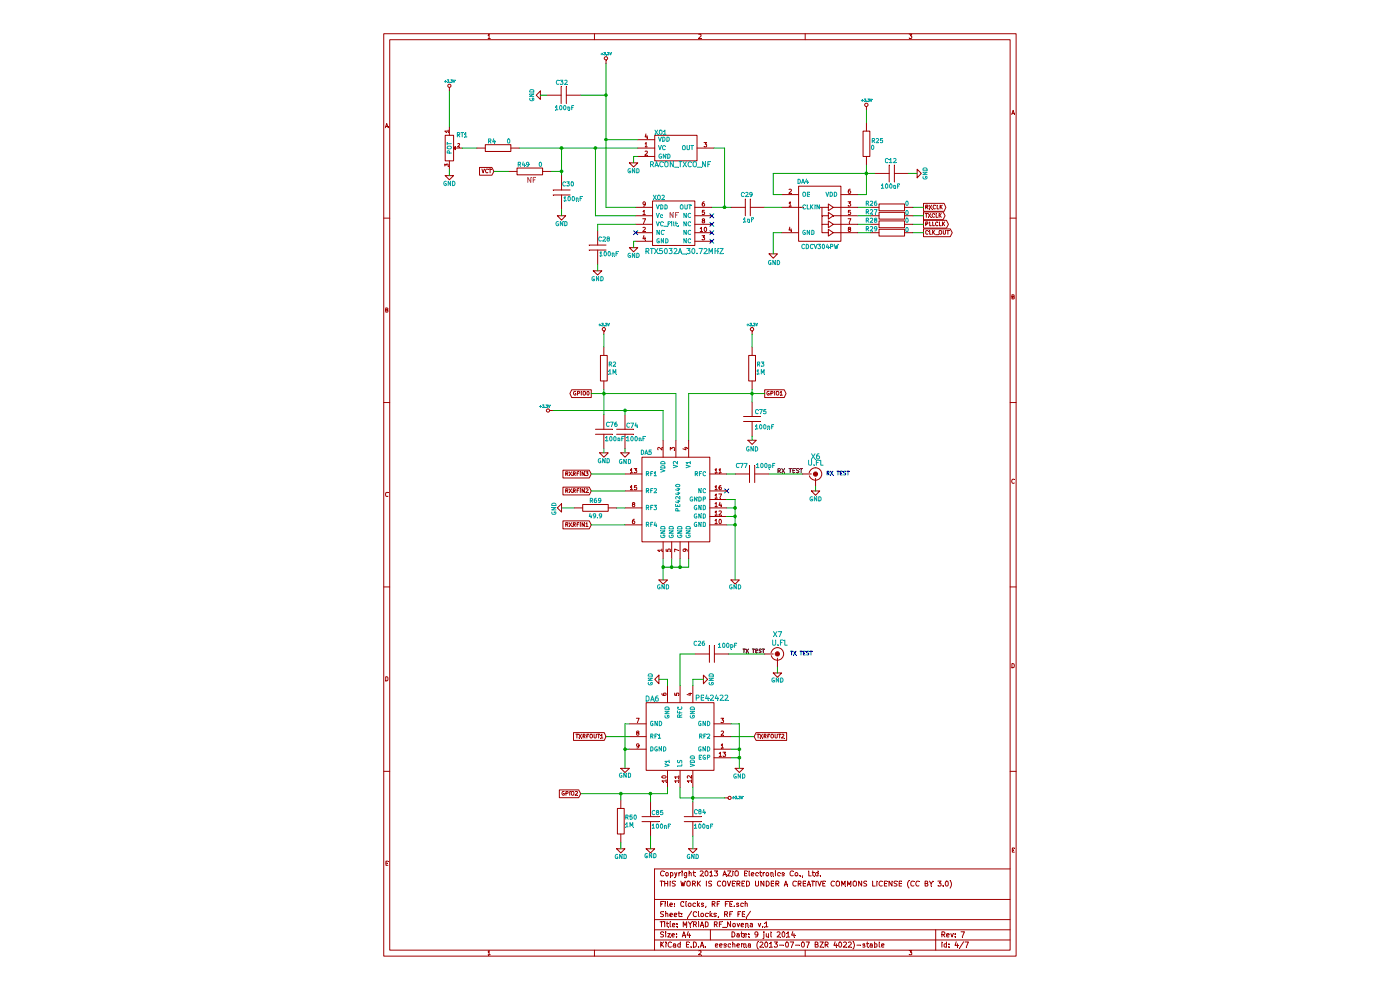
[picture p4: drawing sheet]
EESchema Schematic File Version 2
LIBS:power
LIBS:MYRIAD_RF-cache
EELAYER 27 0
EELAYER END
$Descr A4 8268 11693 portrait
encoding utf-8
Sheet 4 7
Title "MYRIAD RF_Novena v.1"
Date "9 jul 2014"
Rev "7"
Comp ""
Comment1 "THIS WORK IS COVERED UNDER A CREATIVE COMMONS LICENSE (CC BY 3.0)"
Comment2 "Copyright 2013 AZIO Electronics Co., Ltd."
Comment3 ""
Comment4 ""
$EndDescr
Text GLabel 2725 9375 0    45   Input ~ 0
GPIO2
Text GLabel 3025 8700 0    45   Input ~ 0
TXRFOUT1
Text GLabel 4775 8700 2    45   Input ~ 0
TXRFOUT2
Text GLabel 4900 4650 2    45   Output ~ 0
GPIO1
Text GLabel 2850 4650 0    45   Output ~ 0
GPIO0
Text GLabel 2850 5600 0    45   Input ~ 0
RXRFIN3
Text GLabel 2850 5800 0    45   Input ~ 0
RXRFIN2
Text GLabel 2850 6200 0    45   Input ~ 0
RXRFIN1
Text GLabel 6775 2450 2    45   Output ~ 0
RXCLK
Text GLabel 6775 2550 2    45   Output ~ 0
TXCLK
Text GLabel 6775 2650 2    45   Output ~ 0
PLLCLK
Text GLabel 6775 2750 2    45   Output ~ 0
CLK_OUT
$Comp
L GND #PWR037
U 1 1
P 3200 10025
F 0 "#PWR037" H 3200 10125 50  0001 C CNN
F 1 "GND" H 3200 9925 50  0000 C CNN
F 2 "" H 3200 10025 60  0001 C CNN
F 3 "" H 3200 10025 60  0001 C CNN
	1    3200 10025
	1    0    0    -1  
$EndComp
$Comp
L GND #PWR038
U 1 1
P 4050 10025
F 0 "#PWR038" H 4050 10125 50  0001 C CNN
F 1 "GND" H 4050 9925 50  0000 C CNN
F 2 "" H 4050 10025 60  0001 C CNN
F 3 "" H 4050 10025 60  0001 C CNN
	1    4050 10025
	1    0    0    -1  
$EndComp
$Comp
L GND #PWR039
U 1 1
P 3550 10025
F 0 "#PWR039" H 3550 10125 50  0001 C CNN
F 1 "GND" H 3550 9935 50  0000 C CNN
F 2 "" H 3550 10025 60  0001 C CNN
F 3 "" H 3550 10025 60  0001 C CNN
	1    3550 10025
	1    0    0    -1  
$EndComp
$Comp
L GND #PWR040
U 1 1
P 5050 7950
F 0 "#PWR040" H 5050 8050 50  0001 C CNN
F 1 "GND" H 5050 7860 50  0000 C CNN
F 2 "" H 5050 7950 60  0001 C CNN
F 3 "" H 5050 7950 60  0001 C CNN
	1    5050 7950
	1    0    0    -1  
$EndComp
$Comp
L GND #PWR041
U 1 1
P 6700 2050
F 0 "#PWR041" H 6700 2150 50  0001 C CNN
F 1 "GND" H 6700 1950 50  0000 C CNN
F 2 "" H 6700 2050 60  0001 C CNN
F 3 "" H 6700 2050 60  0001 C CNN
	1    6700 2050
	0    -1   -1   0   
$EndComp
$Comp
L GND #PWR042
U 1 1
P 5000 3000
F 0 "#PWR042" H 5000 3100 50  0001 C CNN
F 1 "GND" H 5010 2890 50  0000 C CNN
F 2 "" H 5000 3000 60  0001 C CNN
F 3 "" H 5000 3000 60  0001 C CNN
	1    5000 3000
	1    0    0    -1  
$EndComp
$Comp
L GND #PWR043
U 1 1
P 4750 5200
F 0 "#PWR043" H 4750 5300 50  0001 C CNN
F 1 "GND" H 4750 5090 50  0000 C CNN
F 2 "" H 4750 5200 60  0001 C CNN
F 3 "" H 4750 5200 60  0001 C CNN
	1    4750 5200
	1    0    0    -1  
$EndComp
$Comp
L GND #PWR044
U 1 1
P 3250 5350
F 0 "#PWR044" H 3250 5450 50  0001 C CNN
F 1 "GND" H 3250 5240 50  0000 C CNN
F 2 "" H 3250 5350 60  0001 C CNN
F 3 "" H 3250 5350 60  0001 C CNN
	1    3250 5350
	1    0    0    -1  
$EndComp
$Comp
L GND #PWR045
U 1 1
P 3000 5350
F 0 "#PWR045" H 3000 5450 50  0001 C CNN
F 1 "GND" H 3000 5250 50  0000 C CNN
F 2 "" H 3000 5350 60  0001 C CNN
F 3 "" H 3000 5350 60  0001 C CNN
	1    3000 5350
	1    0    0    -1  
$EndComp
$Comp
L GND #PWR046
U 1 1
P 2500 6000
F 0 "#PWR046" H 2500 6100 50  0001 C CNN
F 1 "GND" H 2510 5910 50  0000 C CNN
F 2 "" H 2500 6000 60  0001 C CNN
F 3 "" H 2500 6000 60  0001 C CNN
	1    2500 6000
	0    1    1    0   
$EndComp
$Comp
L GND #PWR047
U 1 1
P 3700 6850
F 0 "#PWR047" H 3700 6950 50  0001 C CNN
F 1 "GND" H 3700 6760 50  0000 C CNN
F 2 "" H 3700 6850 60  0001 C CNN
F 3 "" H 3700 6850 60  0001 C CNN
	1    3700 6850
	1    0    0    -1  
$EndComp
$Comp
L GND #PWR048
U 1 1
P 4550 6850
F 0 "#PWR048" H 4550 6950 50  0001 C CNN
F 1 "GND" H 4550 6760 50  0000 C CNN
F 2 "" H 4550 6850 60  0001 C CNN
F 3 "" H 4550 6850 60  0001 C CNN
	1    4550 6850
	1    0    0    -1  
$EndComp
$Comp
L GND #PWR049
U 1 1
P 5500 5800
F 0 "#PWR049" H 5500 5900 50  0001 C CNN
F 1 "GND" H 5500 5700 50  0000 C CNN
F 2 "" H 5500 5800 60  0001 C CNN
F 3 "" H 5500 5800 60  0001 C CNN
	1    5500 5800
	1    0    0    -1  
$EndComp
Text Label 5350 5600 2    50   ~ 0
RX TEST
$Comp
L R R2
U 1 1
P 3000 4350
F 0 "R2" H 3100 4390 50  0000 C CNN
F 1 "1M" H 3100 4300 50  0000 C CNN
F 2 "R_SM0402" H 3000 4350 60  0001 C CNN
F 3 "" H 3000 4350 60  0001 C CNN
F 4 "RESISTOR; THICK FILM; 1MOHM; 62.5mW; 1%;" H 3000 4350 60  0001 C CNN "Description"
F 5 "RC0402FR-071ML" H 3000 4350 60  0001 C CNN "Manufacturer Part Number"
F 6 "YAGEO" H 3000 4350 60  0001 C CNN "Manufacturer"
F 7 "Farnell" H 3000 4350 60  0001 C CNN "Vendor"
F 8 "2127667" H 3000 4350 60  0001 C CNN "Vendor Part Number"
	1    3000 4350
	1    0    0    -1  
$EndComp
$Comp
L C C77
U 1 1
P 4750 5600
F 0 "C77" V 4850 5650 50  0000 L CNN
F 1 "100pF" V 4850 5325 50  0000 L CNN
F 2 "C_SM0402" H 4750 5600 60  0001 C CNN
F 3 "" H 4750 5600 60  0001 C CNN
F 4 "CAPACITOR; 0402; 100PF; 50V;" H 4750 5600 60  0001 C CNN "Description"
F 5 "GRM1555C1H101JD01D" H 4750 5600 60  0001 C CNN "Manufacturer Part Number"
F 6 "MURATA" H 4750 5600 60  0001 C CNN "Manufacturer"
F 7 "Farnell" H 4750 5600 60  0001 C CNN "Vendor"
F 8 "8819572" H 4750 5600 60  0001 C CNN "Vendor Part Number"
	1    4750 5600
	0    -1   -1   0   
$EndComp
$Comp
L R R69
U 1 1
P 2900 6000
F 0 "R69" V 2820 6000 50  0000 C CNN
F 1 "49.9" V 3000 6000 50  0000 C CNN
F 2 "R_SM0402" H 2900 6000 60  0001 C CNN
F 3 "" H 2900 6000 60  0001 C CNN
F 4 "RESISTOR; 0402; 1%; 49R9;" H 2900 6000 60  0001 C CNN "Description"
F 5 "MC 0.0625W 0402 1% 49R9" H 2900 6000 60  0001 C CNN "Manufacturer Part Number"
F 6 "MULTICOMP" H 2900 6000 60  0001 C CNN "Manufacturer"
F 7 "Farnell" H 2900 6000 60  0001 C CNN "Vendor"
F 8 "1802906RL" H 2900 6000 60  0001 C CNN "Vendor Part Number"
	1    2900 6000
	0    -1   1    0   
$EndComp
NoConn ~ 4450 5800
$Comp
L PE42440 DA5
U 1 1
P 3850 5850
F 0 "DA5" H 3500 6350 50  0000 C CNN
F 1 "PE42440" V 3880 5820 50  0000 C CNN
F 2 "QFN-16" H 3850 5850 60  0001 C CNN
F 3 "" H 3850 5850 60  0001 C CNN
F 4 "IC RF SWITCH; SP4T; 50 OHM; 16QFN;" H 3850 5850 60  0001 C CNN "Description"
F 5 "PE42440" H 3850 5850 60  0001 C CNN "Manufacturer Part Number"
F 6 "Peregrine Semiconductor" H 3850 5850 60  0001 C CNN "Manufacturer"
F 7 "Digi-Key" H 3850 5850 60  0001 C CNN "Vendor"
F 8 "1046-1038-1-ND" H 3850 5850 60  0001 C CNN "Vendor Part Number"
	1    3850 5850
	1    0    0    -1  
$EndComp
$Comp
L C C12
U 1 1
P 6400 2050
F 0 "C12" V 6550 1990 50  0000 L CNN
F 1 "100nF" V 6250 1950 50  0000 L CNN
F 2 "C_SM0402" H 6400 2050 60  0001 C CNN
F 3 "" H 6400 2050 60  0001 C CNN
F 4 "CAPACITOR; 0402; 100NF; 10V; X5R;" H 6400 2050 60  0001 C CNN "Description"
F 5 "C0402C104K8PACTU" H 6400 2050 60  0001 C CNN "Manufacturer Part Number"
F 6 "KEMET" H 6400 2050 60  0001 C CNN "Manufacturer"
F 7 "Farnell" H 6400 2050 60  0001 C CNN "Vendor"
F 8 "1288282" H 6400 2050 60  0001 C CNN "Vendor Part Number"
	1    6400 2050
	0    -1   -1   0   
$EndComp
$Comp
L R R25
U 1 1
P 6100 1700
F 0 "R25" H 6230 1730 50  0000 C CNN
F 1 "0" H 6175 1650 50  0000 C CNN
F 2 "R_SM0402" H 6100 1700 60  0001 C CNN
F 3 "" H 6100 1700 60  0001 C CNN
F 4 "RESISTOR; 0402; 0R; REEL 10000;" H 6100 1700 60  0001 C CNN "Description"
F 5 "RC0402JR-070RL" H 6100 1700 60  0001 C CNN "Manufacturer Part Number"
F 6 "YAGEO (PHYCOMP)" H 6100 1700 60  0001 C CNN "Manufacturer"
F 7 "Farnell" H 6100 1700 60  0001 C CNN "Vendor"
F 8 "1117280" H 6100 1700 60  0001 C CNN "Vendor Part Number"
	1    6100 1700
	1    0    0    -1  
$EndComp
$Comp
L R R29
U 1 1
P 6400 2750
F 0 "R29" V 6360 2510 50  0000 C CNN
F 1 "0" V 6370 2930 50  0000 C CNN
F 2 "R_SM0402" H 6400 2750 60  0001 C CNN
F 3 "" H 6400 2750 60  0001 C CNN
F 4 "RESISTOR; 0402; 0R; REEL 10000;" H 6400 2750 60  0001 C CNN "Description"
F 5 "RC0402JR-070RL" H 6400 2750 60  0001 C CNN "Manufacturer Part Number"
F 6 "YAGEO (PHYCOMP)" H 6400 2750 60  0001 C CNN "Manufacturer"
F 7 "Farnell" H 6400 2750 60  0001 C CNN "Vendor"
F 8 "1117280" H 6400 2750 60  0001 C CNN "Vendor Part Number"
	1    6400 2750
	0    1    1    0   
$EndComp
$Comp
L CDCV304PV DA4
U 1 1
P 5550 2450
F 0 "DA4" H 5350 2750 50  0000 C CNN
F 1 "CDCV304PW" H 5550 1980 50  0000 C CNN
F 2 "TSSOP-8" H 5550 2450 60  0001 C CNN
F 3 "" H 5550 2450 60  0001 C CNN
F 4 "CDCV304PWR - IC; CLOCK BUFFER;" H 5550 2450 60  0001 C CNN "Description"
F 5 "CDCV304PWR" H 5550 2450 60  0001 C CNN "Manufacturer Part Number"
F 6 "TEXAS INSTRUMENTS" H 5550 2450 60  0001 C CNN "Manufacturer"
F 7 "Farnell" H 5550 2450 60  0001 C CNN "Vendor"
F 8 "1703244" H 5550 2450 60  0001 C CNN "Vendor Part Number"
	1    5550 2450
	1    0    0    -1  
$EndComp
$Comp
L GND #PWR050
U 1 1
P 4600 9075
F 0 "#PWR050" H 4600 9175 50  0001 C CNN
F 1 "GND" H 4600 8975 50  0000 C CNN
F 2 "" H 4600 9075 60  0001 C CNN
F 3 "" H 4600 9075 60  0001 C CNN
	1    4600 9075
	1    0    0    -1  
$EndComp
$Comp
L GND #PWR051
U 1 1
P 3250 9075
F 0 "#PWR051" H 3250 9175 50  0001 C CNN
F 1 "GND" H 3250 8985 50  0000 C CNN
F 2 "" H 3250 9075 60  0001 C CNN
F 3 "" H 3250 9075 60  0001 C CNN
	1    3250 9075
	1    0    0    -1  
$EndComp
$Comp
L GND #PWR052
U 1 1
P 1175 2075
F 0 "#PWR052" H 1175 2175 50  0001 C CNN
F 1 "GND" H 1175 1975 50  0000 C CNN
F 2 "" H 1175 2075 60  0001 C CNN
F 3 "" H 1175 2075 60  0001 C CNN
	1    1175 2075
	1    0    0    -1  
$EndComp
$Comp
L +3.3V #PWR053
U 1 1
P 6100 1300
F 0 "#PWR053" H 6100 1440 20  0001 C CNN
F 1 "+3.3V" H 6100 1410 30  0000 C CNN
F 2 "" H 6100 1300 60  0001 C CNN
F 3 "" H 6100 1300 60  0001 C CNN
	1    6100 1300
	1    0    0    -1  
$EndComp
$Comp
L +3.3V #PWR054
U 1 1
P 3000 3950
F 0 "#PWR054" H 3000 4090 20  0001 C CNN
F 1 "+3.3V" H 3000 4060 30  0000 C CNN
F 2 "" H 3000 3950 60  0001 C CNN
F 3 "" H 3000 3950 60  0001 C CNN
	1    3000 3950
	1    0    0    -1  
$EndComp
$Comp
L +3.3V #PWR055
U 1 1
P 4750 3950
F 0 "#PWR055" H 4750 4090 20  0001 C CNN
F 1 "+3.3V" H 4750 4060 30  0000 C CNN
F 2 "" H 4750 3950 60  0001 C CNN
F 3 "" H 4750 3950 60  0001 C CNN
	1    4750 3950
	1    0    0    -1  
$EndComp
$Comp
L +3.3V #PWR056
U 1 1
P 4425 9425
F 0 "#PWR056" H 4425 9565 20  0001 C CNN
F 1 "+3.3V" V 4425 9575 30  0000 C CNN
F 2 "" H 4425 9425 60  0001 C CNN
F 3 "" H 4425 9425 60  0001 C CNN
	1    4425 9425
	0    1    1    0   
$EndComp
$Comp
L +3.3V #PWR057
U 1 1
P 2400 4850
F 0 "#PWR057" H 2400 4990 20  0001 C CNN
F 1 "+3.3V" V 2450 4950 30  0000 C CNN
F 2 "" H 2400 4850 60  0001 C CNN
F 3 "" H 2400 4850 60  0001 C CNN
	1    2400 4850
	0    -1   -1   0   
$EndComp
$Comp
L C C74
U 1 1
P 3250 5100
F 0 "C74" H 3260 5170 50  0000 L CNN
F 1 "100nF" H 3260 5010 50  0000 L CNN
F 2 "C_SM0402" H 3250 5100 60  0001 C CNN
F 3 "" H 3250 5100 60  0001 C CNN
F 4 "CAPACITOR; 0402; 100NF; 10V; X5R;" H 3250 5100 60  0001 C CNN "Description"
F 5 "C0402C104K8PACTU" H 3250 5100 60  0001 C CNN "Manufacturer Part Number"
F 6 "KEMET" H 3250 5100 60  0001 C CNN "Manufacturer"
F 7 "Farnell" H 3250 5100 60  0001 C CNN "Vendor"
F 8 "1288282" H 3250 5100 60  0001 C CNN "Vendor Part Number"
	1    3250 5100
	1    0    0    -1  
$EndComp
$Comp
L C C76
U 1 1
P 3000 5100
F 0 "C76" H 3020 5180 50  0000 L CNN
F 1 "100nF" H 3010 5010 50  0000 L CNN
F 2 "C_SM0402" H 3000 5100 60  0001 C CNN
F 3 "" H 3000 5100 60  0001 C CNN
F 4 "CAPACITOR; 0402; 100NF; 10V; X5R;" H 3000 5100 60  0001 C CNN "Description"
F 5 "C0402C104K8PACTU" H 3000 5100 60  0001 C CNN "Manufacturer Part Number"
F 6 "KEMET" H 3000 5100 60  0001 C CNN "Manufacturer"
F 7 "Farnell" H 3000 5100 60  0001 C CNN "Vendor"
F 8 "1288282" H 3000 5100 60  0001 C CNN "Vendor Part Number"
	1    3000 5100
	1    0    0    -1  
$EndComp
$Comp
L C C75
U 1 1
P 4750 4950
F 0 "C75" H 4780 5030 50  0000 L CNN
F 1 "100nF" H 4780 4850 50  0000 L CNN
F 2 "C_SM0402" H 4750 4950 60  0001 C CNN
F 3 "" H 4750 4950 60  0001 C CNN
F 4 "CAPACITOR; 0402; 100NF; 10V; X5R;" H 4750 4950 60  0001 C CNN "Description"
F 5 "C0402C104K8PACTU" H 4750 4950 60  0001 C CNN "Manufacturer Part Number"
F 6 "KEMET" H 4750 4950 60  0001 C CNN "Manufacturer"
F 7 "Farnell" H 4750 4950 60  0001 C CNN "Vendor"
F 8 "1288282" H 4750 4950 60  0001 C CNN "Vendor Part Number"
	1    4750 4950
	1    0    0    -1  
$EndComp
$Comp
L C C84
U 1 1
P 4050 9675
F 0 "C84" H 4060 9755 50  0000 L CNN
F 1 "100nF" H 4060 9585 50  0000 L CNN
F 2 "C_SM0402" H 4050 9675 60  0001 C CNN
F 3 "" H 4050 9675 60  0001 C CNN
F 4 "CAPACITOR; 0402; 100NF; 10V; X5R;" H 4050 9675 60  0001 C CNN "Description"
F 5 "C0402C104K8PACTU" H 4050 9675 60  0001 C CNN "Manufacturer Part Number"
F 6 "KEMET" H 4050 9675 60  0001 C CNN "Manufacturer"
F 7 "Farnell" H 4050 9675 60  0001 C CNN "Vendor"
F 8 "1288282" H 4050 9675 60  0001 C CNN "Vendor Part Number"
	1    4050 9675
	1    0    0    -1  
$EndComp
$Comp
L R R27
U 1 1
P 6400 2550
F 0 "R27" V 6360 2310 50  0000 C CNN
F 1 "0" V 6370 2730 50  0000 C CNN
F 2 "R_SM0402" H 6400 2550 60  0001 C CNN
F 3 "" H 6400 2550 60  0001 C CNN
F 4 "RESISTOR; 0402; 0R; REEL 10000;" H 6400 2550 60  0001 C CNN "Description"
F 5 "RC0402JR-070RL" H 6400 2550 60  0001 C CNN "Manufacturer Part Number"
F 6 "YAGEO (PHYCOMP)" H 6400 2550 60  0001 C CNN "Manufacturer"
F 7 "Farnell" H 6400 2550 60  0001 C CNN "Vendor"
F 8 "1117280" H 6400 2550 60  0001 C CNN "Vendor Part Number"
	1    6400 2550
	0    1    1    0   
$EndComp
$Comp
L R R26
U 1 1
P 6400 2450
F 0 "R26" V 6360 2210 50  0000 C CNN
F 1 "0" V 6360 2630 50  0000 C CNN
F 2 "R_SM0402" H 6400 2450 60  0001 C CNN
F 3 "" H 6400 2450 60  0001 C CNN
F 4 "RESISTOR; 0402; 0R; REEL 10000;" H 6400 2450 60  0001 C CNN "Description"
F 5 "RC0402JR-070RL" H 6400 2450 60  0001 C CNN "Manufacturer Part Number"
F 6 "YAGEO (PHYCOMP)" H 6400 2450 60  0001 C CNN "Manufacturer"
F 7 "Farnell" H 6400 2450 60  0001 C CNN "Vendor"
F 8 "1117280" H 6400 2450 60  0001 C CNN "Vendor Part Number"
	1    6400 2450
	0    1    1    0   
$EndComp
$Comp
L R R28
U 1 1
P 6400 2650
F 0 "R28" V 6360 2410 50  0000 C CNN
F 1 "0" V 6360 2830 50  0000 C CNN
F 2 "R_SM0402" H 6400 2650 60  0001 C CNN
F 3 "" H 6400 2650 60  0001 C CNN
F 4 "RESISTOR; 0402; 0R; REEL 10000;" H 6400 2650 60  0001 C CNN "Description"
F 5 "RC0402JR-070RL" H 6400 2650 60  0001 C CNN "Manufacturer Part Number"
F 6 "YAGEO (PHYCOMP)" H 6400 2650 60  0001 C CNN "Manufacturer"
F 7 "Farnell" H 6400 2650 60  0001 C CNN "Vendor"
F 8 "1117280" H 6400 2650 60  0001 C CNN "Vendor Part Number"
	1    6400 2650
	0    1    1    0   
$EndComp
$Comp
L R R3
U 1 1
P 4750 4350
F 0 "R3" H 4850 4390 50  0000 C CNN
F 1 "1M" H 4850 4300 50  0000 C CNN
F 2 "R_SM0402" H 4750 4350 60  0001 C CNN
F 3 "" H 4750 4350 60  0001 C CNN
F 4 "RESISTOR; THICK FILM; 1MOHM; 62.5mW; 1%;" H 4750 4350 60  0001 C CNN "Description"
F 5 "RC0402FR-071ML" H 4750 4350 60  0001 C CNN "Manufacturer Part Number"
F 6 "YAGEO" H 4750 4350 60  0001 C CNN "Manufacturer"
F 7 "Farnell" H 4750 4350 60  0001 C CNN "Vendor"
F 8 "2127667" H 4750 4350 60  0001 C CNN "Vendor Part Number"
	1    4750 4350
	1    0    0    -1  
$EndComp
$Comp
L R R50
U 1 1
P 3200 9700
F 0 "R50" H 3320 9740 50  0000 C CNN
F 1 "1M" H 3300 9650 50  0000 C CNN
F 2 "R_SM0402" H 3200 9700 60  0001 C CNN
F 3 "" H 3200 9700 60  0001 C CNN
F 4 "RESISTOR; THICK FILM; 1MOHM; 62.5mW; 1%;" H 3200 9700 60  0001 C CNN "Description"
F 5 "RC0402FR-071ML" H 3200 9700 60  0001 C CNN "Manufacturer Part Number"
F 6 "YAGEO" H 3200 9700 60  0001 C CNN "Manufacturer"
F 7 "Farnell" H 3200 9700 60  0001 C CNN "Vendor"
F 8 "2127667" H 3200 9700 60  0001 C CNN "Vendor Part Number"
	1    3200 9700
	1    0    0    -1  
$EndComp
$Comp
L C C85
U 1 1
P 3550 9675
F 0 "C85" H 3560 9745 50  0000 L CNN
F 1 "100nF" H 3560 9585 50  0000 L CNN
F 2 "C_SM0402" H 3550 9675 60  0001 C CNN
F 3 "" H 3550 9675 60  0001 C CNN
F 4 "CAPACITOR; 0402; 100NF; 10V; X5R;" H 3550 9675 60  0001 C CNN "Description"
F 5 "C0402C104K8PACTU" H 3550 9675 60  0001 C CNN "Manufacturer Part Number"
F 6 "KEMET" H 3550 9675 60  0001 C CNN "Manufacturer"
F 7 "Farnell" H 3550 9675 60  0001 C CNN "Vendor"
F 8 "1288282" H 3550 9675 60  0001 C CNN "Vendor Part Number"
	1    3550 9675
	1    0    0    -1  
$EndComp
$Comp
L PE42422 DA6
U 1 1
P 3900 8700
F 0 "DA6" H 3570 9140 60  0000 C CNN
F 1 "PE42422" H 4275 9150 60  0000 C CNN
F 2 "QFN12" H 3900 9500 60  0001 C CNN
F 3 "" H 3900 8700 60  0000 C CNN
F 4 "IC; RF SWITCH; SPDT; 50 OHM; 12QFN;" H 4000 9700 60  0001 C CNN "Description"
F 5 "PE42422MLAA-Z" H 3850 9600 60  0001 C CNN "Manufacturer Part Number"
F 6 "Peregrine Semiconductor" H 3700 9800 60  0001 C CNN "Manufacturer"
F 7 "Digi-Key" H 3800 9900 60  0001 C CNN "Vendor"
F 8 "1046-1062-1-ND" H 3900 10000 60  0001 C CNN "Vendor Part Number"
	1    3900 8700
	1    0    0    -1  
$EndComp
Text Notes 5200 7750 0    45   ~ 0
TX TEST
$Comp
L GND #PWR058
U 1 1
P 3650 8025
F 0 "#PWR058" H 3650 8125 50  0001 C CNN
F 1 "GND" H 3650 7925 50  0000 C CNN
F 2 "" H 3650 8025 60  0001 C CNN
F 3 "" H 3650 8025 60  0001 C CNN
	1    3650 8025
	0    1    1    0   
$EndComp
$Comp
L GND #PWR059
U 1 1
P 4175 8025
F 0 "#PWR059" H 4175 8125 50  0001 C CNN
F 1 "GND" H 4175 7925 50  0000 C CNN
F 2 "" H 4175 8025 60  0001 C CNN
F 3 "" H 4175 8025 60  0001 C CNN
	1    4175 8025
	0    -1   -1   0   
$EndComp
Text Notes 5625 5625 0    45   ~ 0
RX TEST
Text Label 4900 7725 2    45   ~ 0
TX TEST
$Comp
L C C26
U 1 1
P 4275 7725
F 0 "C26" V 4400 7800 50  0000 L CNN
F 1 "100pF" V 4375 7425 50  0000 L CNN
F 2 "C_SM0402" H 4275 7725 60  0001 C CNN
F 3 "" H 4275 7725 60  0001 C CNN
F 4 "CAPACITOR; 0402; 100PF; 50V;" H 4275 7725 60  0001 C CNN "Description"
F 5 "GRM1555C1H101JD01D" H 4275 7725 60  0001 C CNN "Manufacturer Part Number"
F 6 "MURATA" H 4275 7725 60  0001 C CNN "Manufacturer"
F 7 "Farnell" H 4275 7725 60  0001 C CNN "Vendor"
F 8 "8819572" H 4275 7725 60  0001 C CNN "Vendor Part Number"
	1    4275 7725
	0    -1   -1   0   
$EndComp
$Comp
L RTX5032A_30.72MHZ XO2
U 1 1
P 3825 2550
F 0 "XO2" H 3650 2760 50  0000 C CNN
F 1 "RTX5032A_30.72MHZ" H 3950 2125 60  0000 C CNN
F 2 "SMD_RTX5032A" H 3775 2950 60  0001 C CNN
F 3 "" H 3825 2550 60  0000 C CNN
F 4 "RTX5032A; 30.720 MHz;" H 3750 3075 60  0001 C CNN "Description"
F 5 "509464" H 3750 3225 60  0001 C CNN "Manufacturer Part Number"
F 6 "Rakon" H 3775 3350 60  0001 C CNN "Manufacturer"
F 7 "Rakon" H 3825 2550 60  0001 C CNN "Vendor"
F 8 "509464" H 3775 3550 60  0001 C CNN "Vendor Part Number"
F 9 "NF" H 3825 2550 60  0000 C CNN "Install"
F 10 "NOFIT" H 3825 2550 60  0001 C CNN "Assemble"
	1    3825 2550
	1    0    0    -1  
$EndComp
$Comp
L +3.3V #PWR060
U 1 1
P 1175 1075
F 0 "#PWR060" H 1175 1215 20  0001 C CNN
F 1 "+3.3V" H 1175 1185 30  0000 C CNN
F 2 "" H 1175 1075 60  0001 C CNN
F 3 "" H 1175 1075 60  0001 C CNN
	1    1175 1075
	1    0    0    -1  
$EndComp
$Comp
L C C28
U 1 1
P 2925 2925
F 0 "C28" H 2775 2825 50  0000 L CNN
F 1 "100nF" H 2675 3000 50  0000 L CNN
F 2 "C_SM0402" H 2925 2925 60  0001 C CNN
F 3 "" H 2925 2925 60  0001 C CNN
F 4 "CAPACITOR; 0402; 100NF; 10V; X5R;" H 2925 2925 60  0001 C CNN "Description"
F 5 "C0402C104K8PACTU" H 2925 2925 60  0001 C CNN "Manufacturer Part Number"
F 6 "KEMET" H 2925 2925 60  0001 C CNN "Manufacturer"
F 7 "Farnell" H 2925 2925 60  0001 C CNN "Vendor"
F 8 "1288282" H 2925 2925 60  0001 C CNN "Vendor Part Number"
	1    2925 2925
	-1   0    0    1   
$EndComp
$Comp
L GND #PWR061
U 1 1
P 2925 3200
F 0 "#PWR061" H 2925 3300 50  0001 C CNN
F 1 "GND" H 2925 3100 50  0000 C CNN
F 2 "" H 2925 3200 60  0001 C CNN
F 3 "" H 2925 3200 60  0001 C CNN
	1    2925 3200
	1    0    0    -1  
$EndComp
$Comp
L GND #PWR062
U 1 1
P 3350 2925
F 0 "#PWR062" H 3350 3025 50  0001 C CNN
F 1 "GND" H 3350 2825 50  0000 C CNN
F 2 "" H 3350 2925 60  0001 C CNN
F 3 "" H 3350 2925 60  0001 C CNN
	1    3350 2925
	1    0    0    -1  
$EndComp
NoConn ~ 3375 2750
NoConn ~ 4275 2850
NoConn ~ 4275 2750
NoConn ~ 4275 2650
NoConn ~ 4275 2550
$Comp
L C C29
U 1 1
P 4700 2450
F 0 "C29" V 4850 2390 50  0000 L CNN
F 1 "1nF" V 4550 2375 50  0000 L CNN
F 2 "C_SM0402" H 4700 2450 60  0001 C CNN
F 3 "" H 4700 2450 60  0001 C CNN
F 4 "CAP; CER; 1000PF; 50V; X7R; 0402;" H 4700 2450 60  0001 C CNN "Description"
F 5 "CC0402KRX7R9BB102" H 4700 2450 60  0001 C CNN "Manufacturer Part Number"
F 6 "Yageo" H 4700 2450 60  0001 C CNN "Manufacturer"
F 7 "Digi-Key" H 4700 2450 60  0001 C CNN "Vendor"
F 8 "311-1036-1-ND" H 4700 2450 60  0001 C CNN "Vendor Part Number"
	1    4700 2450
	0    -1   -1   0   
$EndComp
$Comp
L +3.3V #PWR063
U 1 1
P 3025 750
F 0 "#PWR063" H 3025 890 20  0001 C CNN
F 1 "+3.3V" H 3025 860 30  0000 C CNN
F 2 "" H 3025 750 60  0001 C CNN
F 3 "" H 3025 750 60  0001 C CNN
	1    3025 750 
	1    0    0    -1  
$EndComp
$Comp
L R R49
U 1 1
P 2125 2025
F 0 "R49" V 2050 1950 50  0000 C CNN
F 1 "0" V 2050 2150 50  0000 C CNN
F 2 "R_SM0402" H 2125 2025 60  0001 C CNN
F 3 "" H 2125 2025 60  0001 C CNN
F 4 "RESISTOR; 0402; 0R; REEL 10000;" H 2125 2025 60  0001 C CNN "Description"
F 5 "RC0402JR-070RL" H 2125 2025 60  0001 C CNN "Manufacturer Part Number"
F 6 "YAGEO (PHYCOMP)" H 2125 2025 60  0001 C CNN "Manufacturer"
F 7 "Farnell" H 2125 2025 60  0001 C CNN "Vendor"
F 8 "1117280" H 2125 2025 60  0001 C CNN "Vendor Part Number"
F 9 "NF" V 2235 2045 60  0000 C CNN "Install"
F 10 "NOFIT" V 2125 2025 60  0001 C CNN "Assemble"
	1    2125 2025
	0    1    1    0   
$EndComp
$Comp
L POT RT1
U 1 1
P 1175 1750
F 0 "RT1" V 1025 1900 50  0000 C CNN
F 1 "POT" H 1175 1750 50  0000 C CNN
F 2 "RT_SMD" H 1175 1750 60  0001 C CNN
F 3 "TRIMMER; 10K OHM; 0.125W; SMD;" H 1175 1750 60  0001 C CNN
F 4 "43WR10KLFTR" H 1175 1750 60  0001 C CNN "Manufacturer Part Number"
F 5 "TT Electronics/BI" H 1175 1750 60  0001 C CNN "Manufacturer"
F 6 "Digi-Key" H 1175 1750 60  0001 C CNN "Vendor"
F 7 "987-1030-2-ND" H 1175 1750 60  0001 C CNN "Vendor Part Number"
	1    1175 1750
	0    1    1    0   
$EndComp
Text GLabel 1700 2025 0    45   Input ~ 0
VCT
Wire Wire Line
	3000 4600 3000 4900
Connection ~ 3000 4650
Wire Wire Line
	4900 4650 4000 4650
Wire Wire Line
	4000 4650 4000 5200
Wire Wire Line
	3250 5600 2850 5600
Connection ~ 3800 6700
Wire Wire Line
	3800 6600 3800 6700
Connection ~ 4550 6100
Wire Wire Line
	4550 6100 4450 6100
Wire Wire Line
	3700 6600 3700 6850
Connection ~ 3700 6700
Wire Wire Line
	5000 2300 5000 2050
Wire Wire Line
	5000 2300 5100 2300
Wire Wire Line
	6100 1950 6100 2300
Wire Wire Line
	6100 2300 6000 2300
Connection ~ 6100 2050
Wire Wire Line
	5100 2750 5000 2750
Wire Wire Line
	5000 2750 5000 3000
Wire Wire Line
	5000 2050 6200 2050
Wire Wire Line
	4000 6600 4000 6700
Wire Wire Line
	4000 6700 3700 6700
Wire Wire Line
	4450 5900 4550 5900
Wire Wire Line
	4550 5900 4550 6850
Wire Wire Line
	4550 6000 4450 6000
Connection ~ 4550 6000
Wire Wire Line
	4450 6200 4550 6200
Connection ~ 4550 6200
Wire Wire Line
	3900 6700 3900 6600
Connection ~ 3900 6700
Wire Wire Line
	3250 5800 2850 5800
Wire Wire Line
	2850 6200 3250 6200
Connection ~ 4750 4650
Wire Wire Line
	3850 5200 3850 4650
Wire Wire Line
	3850 4650 2850 4650
Wire Wire Line
	6600 2050 6700 2050
Wire Wire Line
	6000 2450 6150 2450
Wire Wire Line
	6000 2550 6150 2550
Wire Wire Line
	6000 2650 6150 2650
Wire Wire Line
	3000 5300 3000 5350
Wire Wire Line
	3250 5300 3250 5350
Wire Wire Line
	4750 5150 4750 5200
Wire Wire Line
	4450 5600 4550 5600
Wire Wire Line
	4950 5600 5350 5600
Wire Wire Line
	2650 6000 2500 6000
Wire Wire Line
	3150 6000 3250 6000
Wire Wire Line
	6100 1300 6100 1450
Wire Wire Line
	3000 3950 3000 4100
Wire Wire Line
	4750 3950 4750 4100
Wire Wire Line
	3250 4850 3250 4900
Wire Wire Line
	3700 5200 3700 4850
Connection ~ 3250 4850
Wire Wire Line
	3700 4850 2400 4850
Wire Wire Line
	4175 8025 4050 8025
Wire Wire Line
	4050 8025 4050 8100
Wire Wire Line
	3650 8025 3750 8025
Wire Wire Line
	3750 8025 3750 8100
Wire Wire Line
	4500 8700 4775 8700
Wire Wire Line
	3300 8700 3025 8700
Wire Wire Line
	3300 8550 3250 8550
Wire Wire Line
	3250 8550 3250 9075
Wire Wire Line
	3300 8850 3250 8850
Connection ~ 3250 8850
Wire Wire Line
	4500 8550 4600 8550
Wire Wire Line
	4600 8550 4600 9075
Wire Wire Line
	4500 8950 4600 8950
Connection ~ 4600 8950
Wire Wire Line
	4500 8850 4600 8850
Connection ~ 4600 8850
Wire Wire Line
	3900 7725 3900 8100
Wire Wire Line
	3750 9300 3750 9375
Wire Wire Line
	3750 9375 2725 9375
Wire Wire Line
	3550 9475 3550 9375
Connection ~ 3550 9375
Wire Wire Line
	3200 9450 3200 9375
Connection ~ 3200 9375
Wire Wire Line
	3200 9950 3200 10025
Wire Wire Line
	3550 9875 3550 10025
Wire Wire Line
	3900 9300 3900 9425
Wire Wire Line
	3900 9425 4425 9425
Wire Wire Line
	4050 9300 4050 9475
Connection ~ 4050 9425
Wire Wire Line
	4050 10025 4050 9875
Wire Wire Line
	4900 7725 4475 7725
Wire Wire Line
	4075 7725 3900 7725
Wire Wire Line
	4750 4600 4750 4750
Wire Wire Line
	1175 2000 1175 2075
Wire Wire Line
	3025 2450 3375 2450
Wire Wire Line
	3025 750  3025 2450
Wire Wire Line
	2925 3125 2925 3200
Wire Wire Line
	3375 2650 2925 2650
Wire Wire Line
	2925 2650 2925 2725
Wire Wire Line
	3350 2850 3350 2925
Wire Wire Line
	3375 2850 3350 2850
Wire Wire Line
	4900 2450 5100 2450
Wire Wire Line
	4275 2450 4500 2450
Wire Wire Line
	1175 1075 1175 1500
Wire Wire Line
	1700 2025 1875 2025
Wire Wire Line
	2000 1750 3400 1750
Wire Wire Line
	1325 1750 1500 1750
Wire Wire Line
	2500 1750 2500 2075
Wire Wire Line
	2500 2025 2375 2025
Connection ~ 2500 1750
$Comp
L R R4
U 1 1
P 1750 1750
F 0 "R4" V 1675 1675 50  0000 C CNN
F 1 "0" V 1675 1875 50  0000 C CNN
F 2 "R_SM0402" H 1750 1750 60  0001 C CNN
F 3 "" H 1750 1750 60  0001 C CNN
F 4 "RESISTOR; 0402; 0R; REEL 10000;" H 1750 1750 60  0001 C CNN "Description"
F 5 "RC0402JR-070RL" H 1750 1750 60  0001 C CNN "Manufacturer Part Number"
F 6 "YAGEO (PHYCOMP)" H 1750 1750 60  0001 C CNN "Manufacturer"
F 7 "Farnell" H 1750 1750 60  0001 C CNN "Vendor"
F 8 "1117280" H 1750 1750 60  0001 C CNN "Vendor Part Number"
	1    1750 1750
	0    1    1    0   
$EndComp
$Comp
L C C30
U 1 1
P 2500 2275
F 0 "C30" H 2350 2175 50  0000 L CNN
F 1 "100nF" H 2250 2350 50  0000 L CNN
F 2 "C_SM0402" H 2500 2275 60  0001 C CNN
F 3 "" H 2500 2275 60  0001 C CNN
F 4 "CAPACITOR; 0402; 100NF; 10V; X5R;" H 2500 2275 60  0001 C CNN "Description"
F 5 "C0402C104K8PACTU" H 2500 2275 60  0001 C CNN "Manufacturer Part Number"
F 6 "KEMET" H 2500 2275 60  0001 C CNN "Manufacturer"
F 7 "Farnell" H 2500 2275 60  0001 C CNN "Vendor"
F 8 "1288282" H 2500 2275 60  0001 C CNN "Vendor Part Number"
	1    2500 2275
	-1   0    0    1   
$EndComp
$Comp
L GND #PWR064
U 1 1
P 2500 2550
F 0 "#PWR064" H 2500 2650 50  0001 C CNN
F 1 "GND" H 2500 2450 50  0000 C CNN
F 2 "" H 2500 2550 60  0001 C CNN
F 3 "" H 2500 2550 60  0001 C CNN
	1    2500 2550
	1    0    0    -1  
$EndComp
Wire Wire Line
	2500 2475 2500 2550
Connection ~ 2500 2025
$Comp
L U.FL X6
U 1 1
P 5500 5600
F 0 "X6" H 5500 5800 60  0000 C CNN
F 1 "U.FL" H 5500 5725 60  0000 C CNN
F 2 "U.FL" H 5475 5600 60  0001 C CNN
F 3 "" H 5650 5615 60  0000 C CNN
F 4 "CONN; UMC; RCPT; STR; 50 OHM; SMD;" H 6125 6415 60  0001 C CNN "Description"
F 5 "0734120110" H 6025 6315 60  0001 C CNN "Manufacturer Part Number"
F 6 "Molex Inc" H 5925 6215 60  0001 C CNN "Manufacturer"
F 7 "Digi-Key" H 5725 6015 60  0001 C CNN "Vendor"
F 8 "WM5587CT-ND" H 5825 6115 60  0001 C CNN "Vendor Part Number"
	1    5500 5600
	1    0    0    -1  
$EndComp
$Comp
L U.FL X7
U 1 1
P 5050 7725
F 0 "X7" H 5050 7950 60  0000 C CNN
F 1 "U.FL" H 5075 7850 60  0000 C CNN
F 2 "U.FL" H 5025 7725 60  0001 C CNN
F 3 "" H 5200 7740 60  0000 C CNN
F 4 "CONN; UMC; RCPT; STR; 50 OHM; SMD;" H 5675 8540 60  0001 C CNN "Description"
F 5 "0734120110" H 5575 8440 60  0001 C CNN "Manufacturer Part Number"
F 6 "Molex Inc" H 5475 8340 60  0001 C CNN "Manufacturer"
F 7 "Digi-Key" H 5275 8140 60  0001 C CNN "Vendor"
F 8 "WM5587CT-ND" H 5375 8240 60  0001 C CNN "Vendor Part Number"
	1    5050 7725
	1    0    0    -1  
$EndComp
Wire Wire Line
	5500 5750 5500 5800
Wire Wire Line
	5050 7875 5050 7950
Wire Wire Line
	6000 2750 6150 2750
Wire Wire Line
	6650 2450 6775 2450
Wire Wire Line
	6650 2550 6775 2550
Wire Wire Line
	6650 2650 6775 2650
Wire Wire Line
	6650 2750 6775 2750
$Comp
L C C32
U 1 1
P 2525 1125
F 0 "C32" V 2675 1075 50  0000 L CNN
F 1 "100nF" V 2375 1000 50  0000 L CNN
F 2 "C_SM0402" H 2525 1125 60  0001 C CNN
F 3 "" H 2525 1125 60  0001 C CNN
F 4 "CAPACITOR; 0402; 100NF; 10V; X5R;" H 2525 1125 60  0001 C CNN "Description"
F 5 "C0402C104K8PACTU" H 2525 1125 60  0001 C CNN "Manufacturer Part Number"
F 6 "KEMET" H 2525 1125 60  0001 C CNN "Manufacturer"
F 7 "Farnell" H 2525 1125 60  0001 C CNN "Vendor"
F 8 "1288282" H 2525 1125 60  0001 C CNN "Vendor Part Number"
	1    2525 1125
	0    -1   -1   0   
$EndComp
$Comp
L GND #PWR065
U 1 1
P 2250 1125
F 0 "#PWR065" H 2250 1225 50  0001 C CNN
F 1 "GND" H 2250 1025 50  0000 C CNN
F 2 "" H 2250 1125 60  0001 C CNN
F 3 "" H 2250 1125 60  0001 C CNN
	1    2250 1125
	0    1    1    0   
$EndComp
Wire Wire Line
	2325 1125 2250 1125
Wire Wire Line
	2725 1125 3025 1125
Connection ~ 3025 1125
$Comp
L RACON_TXCO_NF XO1
U 1 1
P 3850 1750
F 0 "XO1" H 3670 1930 50  0000 C CNN
F 1 "RACON_TXCO_NF" H 3900 1550 60  0000 C CNN
F 2 "SMD_TXCO" H 3850 1750 60  0001 C CNN
F 3 "" H 3850 1750 60  0000 C CNN
F 4 "30.72 MHz; TCVCXO; for Femtocells;" H 4100 2050 60  0001 C CNN "Description"
F 5 "E5280LF" H 4200 2150 60  0001 C CNN "Manufacturer Part Number"
F 6 "Rakon" H 4300 2250 60  0001 C CNN "Manufacturer"
F 7 "Rakon" H 4400 2350 60  0001 C CNN "Vendor"
F 8 "E5280LF" H 4500 2450 60  0001 C CNN "Vendor Part Number"
	1    3850 1750
	1    0    0    -1  
$EndComp
Wire Wire Line
	3375 2550 2900 2550
Wire Wire Line
	2900 2550 2900 1750
Connection ~ 2900 1750
Wire Wire Line
	3025 1650 3400 1650
Connection ~ 3025 1650
$Comp
L GND #PWR066
U 1 1
P 3350 1925
F 0 "#PWR066" H 3350 2025 50  0001 C CNN
F 1 "GND" H 3350 1825 50  0000 C CNN
F 2 "" H 3350 1925 60  0001 C CNN
F 3 "" H 3350 1925 60  0001 C CNN
	1    3350 1925
	1    0    0    -1  
$EndComp
Wire Wire Line
	3350 1850 3350 1925
Wire Wire Line
	3400 1850 3350 1850
Wire Wire Line
	4300 1750 4425 1750
Wire Wire Line
	4425 1750 4425 2450
Connection ~ 4425 2450
$EndSCHEMATC
